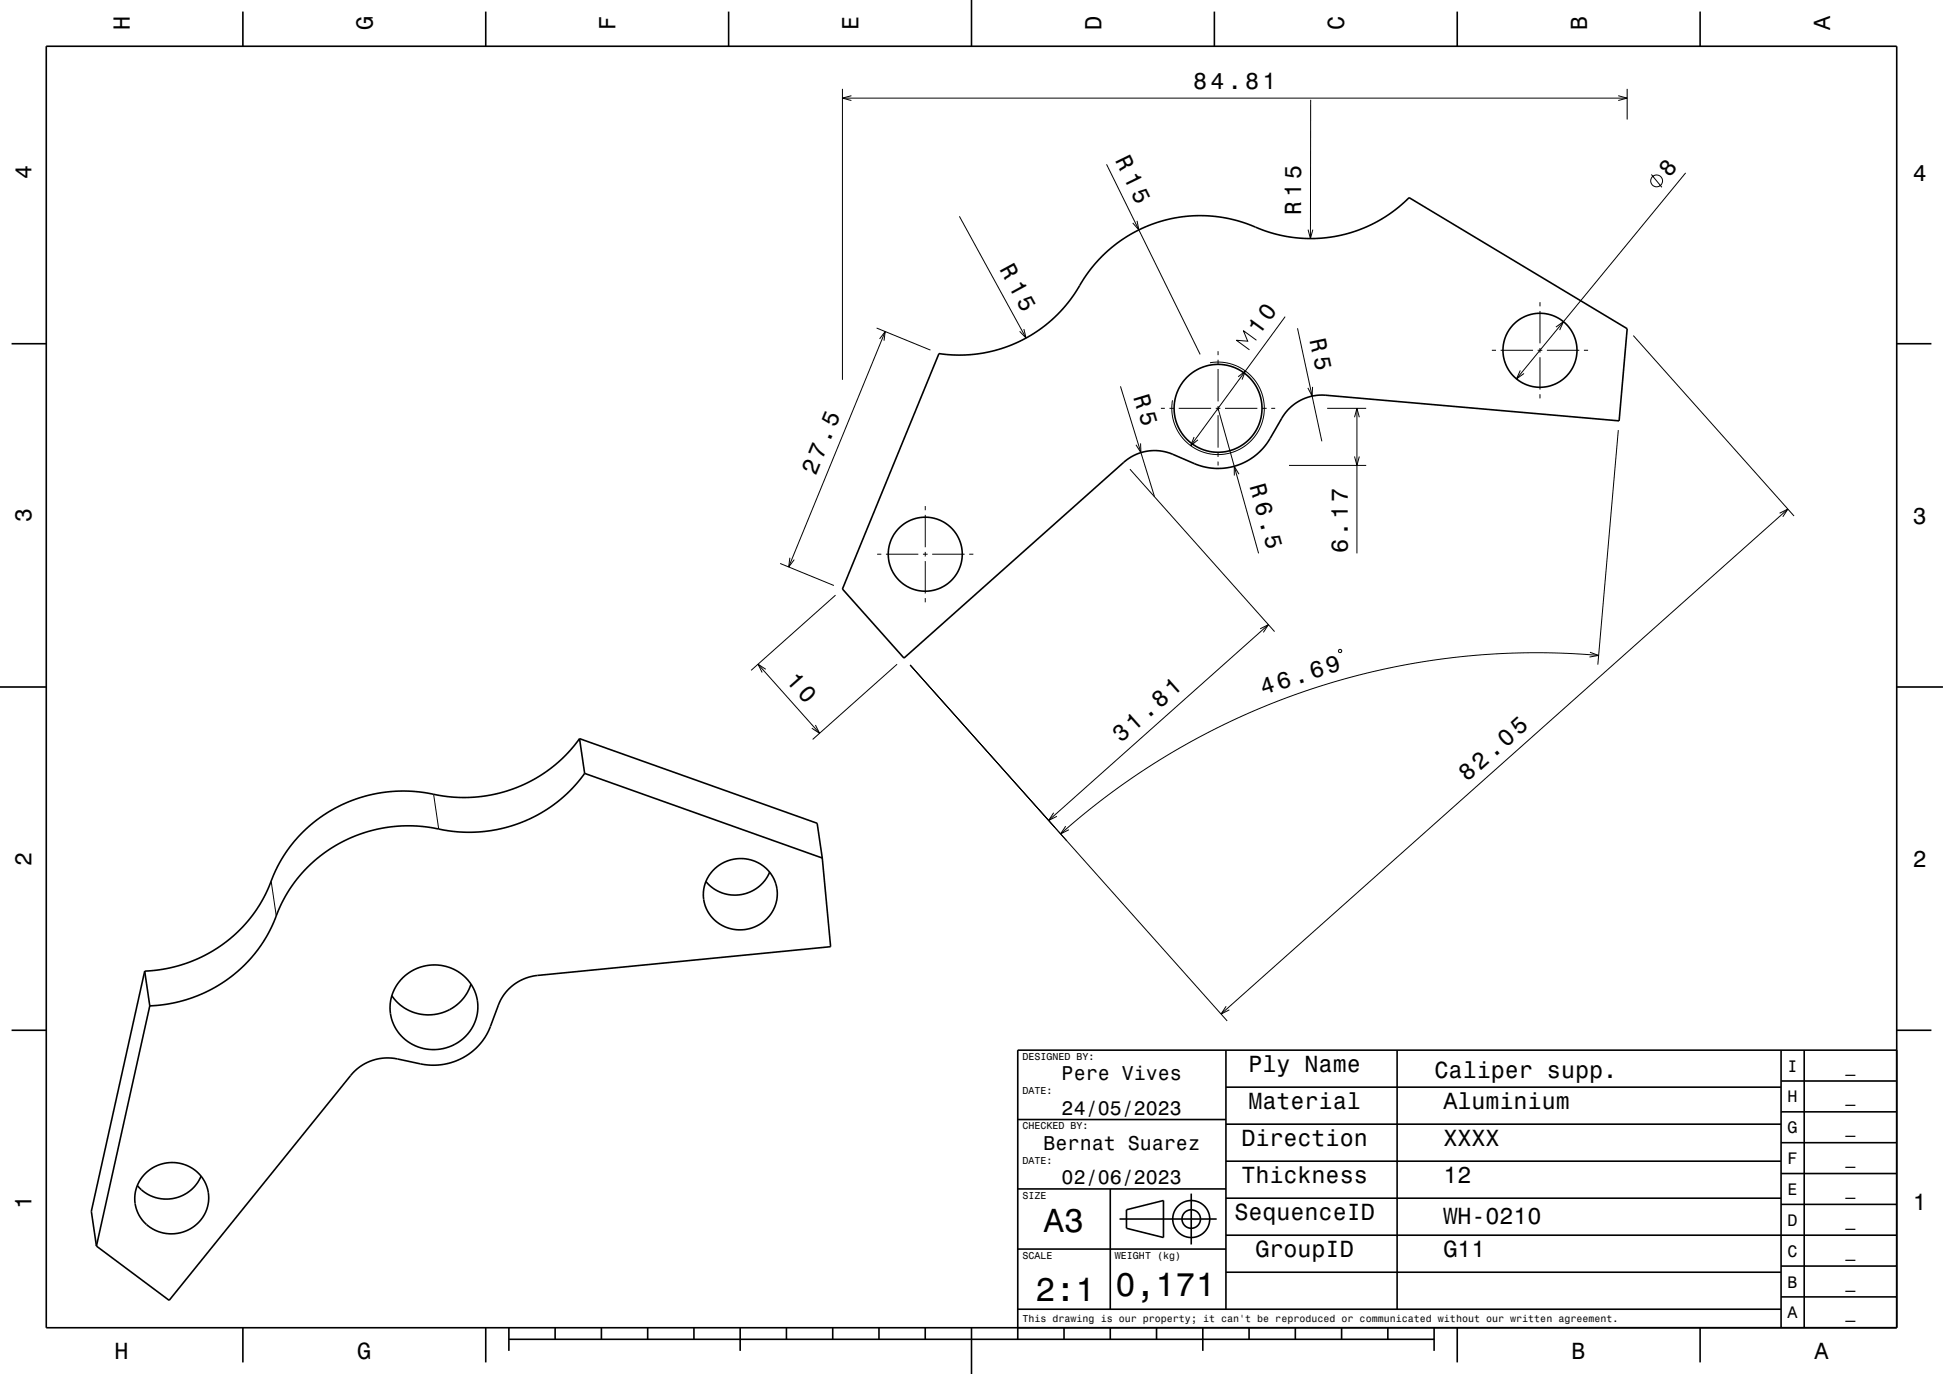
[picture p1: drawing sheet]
<svg xmlns="http://www.w3.org/2000/svg" width="420mm" height="297mm" viewBox="0 0 420 297" stroke-linecap="round" stroke-linejoin="round" font-family="sans-serif">
<g fill="none" stroke="#000" stroke-width=".22">
<path d="M182.1 19.2v62.9M351.7 19.2v6.6M182.1 21.2h169.6M184 20.7l-1.9 .5 1.9 .5M239.2 35.5l20.2 41.1M283.3 21.6v30M349.8 20.7l1.9 .5-1.9 .5M357 37.7l2.2 2.8M364.4 37.4l-36.6 44.5M207.4 46.8l14.4 26.3M245.8 47.7l.4 2-1.3-1.5M282.8 49.6l.5 2 .5-2"/>
<path d="M189.5 70.9l11.6 4.8M190.1 73.3l1.2-1.6-.2 1.9M191.3 71.7l-20.8 50.9M221.3 71.1l.5 2-1.4-1.5M261.6 78.4a10 10 0 0 1 11.7 9.3 10 10 0 0 1-10.6 10.5 10 10 0 0 1-9.3-11.7M263.3 75.9v.9M263.3 77.8v1M263.3 79.8v7M271.6 73.5l-2.8-2 .9 2.3-2.4-.3 2.8 2.1M277.8 68.5l-20.4 27.8M280.5 71l5.2 24.4M322.5 75.7h.9"/>
<path d="M324.4 75.7h7M332.4 75.7h1M332.9 65.3v.9M332.9 67.2v7M332.9 75.2v1M332.9 77.2v7M334.4 75.7h7M336.3 70.7l1.7-1.2-.9 1.9M342.4 75.7h.9M353.1 72.5l34.7 39M242.2 83.5l7.4 23.9M246.5 95.8l.1 2-1-1.7"/>
<path d="M250.9 88.3h.9M252.8 88.3h1M254.8 88.3h7M258.1 94.5l-.7 1.8 1.5-1.2M262.8 88.3h1M263.3 87.8v1M263.3 89.8v7M263.3 97.8v1M263.3 99.8v.8M263.3 88.3l8.8 31.3M264.8 88.3h7M267.6 81.4l1.6-1.2-.7 1.9"/>
<path d="M272.8 88.3h1M274.8 88.3h.8M283.7 83.6l-.1 2-.9-1.8M286.9 88.3h8.4M292.8 90.2l.5-1.9 .5 1.9M292.8 98.7l.5 1.9 .5-1.9M293.3 88.3v31.3M328.6 80.1l-.8 1.8 1.6-1.2M332.9 85.2v.9M349.8 93l-4.4 50.7M189.6 119.8h.9M191.5 119.8h7"/>
<path d="M199.5 119.8h1M200 109.4v.9M200 111.3v7M200 119.3v1M201.5 119.8h7M209.5 119.8h.9M244.2 101.4l31.3 35.1M267.8 102.5l-1-1.7v2M278.6 100.6h16.7M384.7 110.9l1.8-.9-1.1 1.7M386.5 110l-122.6 109.2M168.6 121.8l11.7 4.8"/>
<path d="M170.7 120.6l-.2 2 1.2-1.6M180.6 128.6l-18.2 16.3M200 121.3v7M200 129.3v.9M272.4 135.9l1.8-.9-1.1 1.7M274.2 135l-47.5 42.4M163.9 143.6l13.3 14.9M165.5 144.7l-1.6-1.1 .9 1.8M176.3 156.7l.9 1.8-1.7-1.1M193.9 143.6l-18.2 16.2M196.7 143.7l68.6 77M289.5 140.4l.5 .1-.1 .5-.5-.1z"/>
<path d="M343.7 141l1.9 .7-2 .3M345.6 141.7l-8.5-.5-8-.1-7.5 .3-7.5 .7-7.9 1.2-7.4 1.4-7.7 1.9-7.7 2.4-7 2.5-7.6 3.2-7 3.3-6.8 3.7-6.5 3.9-6.8 4.7-6.5 5-5.9 5M93.7 171.7l1.1 7.5M227.8 175.7l-1.1 1.7 1.8-.9M230.4 178.6l-1.1 1.7 1.7-.9M58.6 190.5l1.1 7.5M265 217.5l-1.1 1.7 1.8-.9"/>
<circle cx="358.1" cy="39.1" r="1.28"/>
</g>
<g fill="none" stroke="#000" stroke-width=".35">
<path d="M10 10h400v277h-400zM52.5 2.5v7.5M105 2.5v7.5M157.5 2.5v7.5M210 0v10M262.5 2.5v7.5M315 2.5v7.5M367.5 2.5v7.5M2.5 74.3h7.5M203 76.4l2.5 .3h2.7l2.7-.2 2.5-.4 4.8-1.4 2.3-1 2.4-1.3 3.3-2.3 3.3-3 2.3-2.9 4-6.1 1.6-1.9 2-1.9 2.5-2 2.5-1.7 2.5-1.2 3-1.2 3.1-.9 2.7-.5 3.3-.2 3.2 .1 2.7 .4 2.7 .6 6.1 2.3 3.6 1 4.5 .5 4.5-.1 4.9-.9 2.4-.7 2.5-1.1 4.3-2.5 2-1.5 2.2-2 47.1 28.3-1.7 20-63.6-5.6a10 10 0 0 0-9.3 5l-2.9 4.9-1.5 2-2.6 2-2.7 1.3-3.1 .6-3-.1-2.4-.6-5.4-2.3a10 10 0 0 0-10.6 1.7l-47.5 42.4-13.3-15zM410 74.3h7.5M0 148.5h10"/>
<path d="M125.3 159.7l-1.8 2.2-1.5 1.6-1.8 1.7-2.2 1.7-4.3 2.5-2.8 1.1-2.1 .7-4.4 .9-4.5 .3-3.2-.2-7.2-1.1-2.5-.1-2.7 .1-3.2 .5-2.9 .7-2.8 1-3 1.4-2.3 1.4-2.6 1.9-2.5 2.4-2 2.2-1.5 2.2-1.3 2.1-2.6 6-1.9 3.4-2.7 3.5-2.8 2.7-2 1.6-2.2 1.5-2.2 1.2-2.5 1.1-4.8 1.4-2.7 .4-2.5 .2M125.3 159.7l51.3 18.3 1.1 7.5M125.3 159.7l1.1 7.5M410 148.5h10M126.4 167.2l-3.1 3.7-3.8 3.2-2.3 1.5-2.2 1.2-2.5 1.1-2.4 .8-4.6 .9-4.5 .3-3.2-.2-7.2-1.1-2.7-.1-2.5 .1-3 .5-3.1 .7-2.8 1-3 1.4-2.7 1.7-2.2 1.6-2.2 2-2.1 2.4-1.7 2.4-1.4 2.3-2.5 5.8-1.8 3.2-2.6 3.5-3 2.9-2 1.6-2.2 1.5-2.4 1.3-2.3 1-4.8 1.4-2.7 .4-2.5 .2M126.4 167.2l51.3 18.3M154.3 188a7.9 7.9 0 0 1 9.5-1.5 7.9 7.9 0 0 1 3.9 8.9 8 8 0 0 1-8.7 5.5 8 8 0 0 1-7-7.6 7.6 7.6 0 0 1 2.3-5.3zM166.4 188.5a8.2 8.2 0 0 1-13.8 2M177.7 185.5l1.8 19.1-63.3 6.2a10.1 10.1 0 0 0-8.5 6.5l-1.9 5.1-1.2 2.2-1.9 2.2-2.6 1.8-3.1 1.2-3.2 .5-2.5-.2-5.3-1.2a10.3 10.3 0 0 0-10.2 3.5l-39.2 48.7-15.8-11.8M31.3 209.9l1.1 7.5M31.3 209.9l-11.6 51.9 1.1 7.5M32.4 217.4l-11.6 51.9"/>
<path d="M87 211.5a9.4 9.4 0 0 1 10.7-2.2 9.4 9.4 0 0 1 5.5 9.5 9.5 9.5 0 0 1-9.4 8.1 9.5 9.5 0 0 1-9.4-8.1 9 9 0 0 1 2.6-7.3zM101.8 212.7a9.7 9.7 0 0 1-7.8 6.6 9.7 9.7 0 0 1-9.3-4.1M2.5 222.7h7.5M265 235h120M265 227v56M302 227v56M385 233.7h25M385 227v60M390 227v60M410 222.7h7.5M410 227h-190v62.5M31.5 253.6a7.9 7.9 0 0 1 9.5-1.4 7.9 7.9 0 0 1 3.8 8.9 8 8 0 0 1-8.7 5.6 8 8 0 0 1-7-7.6 7.7 7.7 0 0 1 2.4-5.5z"/>
<path d="M43.5 254.2a8.2 8.2 0 0 1-13.8 2.1M220 257h45M220 242h45M240 257v26M257.5 258v11M265 259h120M265 251h120M265 243h120M385 253.7h25M385 247h25M385 240.3h25M220 270h45"/>
<path d="M242 263.5h21M243.5 261.5l8-2v8l-8-2zM265 275h120M265 267h145M385 273.7h25M385 260.3h25M52.5 287v7.5M105 287v7.5M110 289.5h200M110 287v5M120 287v2.5M130 287v2.5"/>
<path d="M140 287v2.5M150 287v2.5M160 287v5M170 287v2.5M180 287v2.5M190 287v2.5M200 287v2.5M210 287v10M220 283h165M230 287v2.5M240 287v2.5M250 287v2.5"/>
<path d="M260 287v5M270 287v2.5M280 287v2.5M290 287v2.5M300 287v2.5M310 287v5M315 287v7.5M367.5 287v7.5M385 280.3h25"/>
<circle cx="332.9" cy="75.7" r="8"/>
<circle cx="263.3" cy="88.3" r="9.5"/>
<circle cx="200" cy="119.8" r="8"/>
<circle cx="257.5" cy="263.5" r="2"/>
<circle cx="257.5" cy="263.5" r="4"/>
</g>
<g font-size="7.2">
<text x="225.7" y="266.3">A3</text>
<text x="223.8" y="281.3">2:1</text>
<text x="241.1" y="280.2">0,171</text>
</g>
<g font-size="5.1">
<text x="241" y="34.6" transform="rotate(64 241 34.6)">R 15</text>
<text x="216" y="58.2" transform="rotate(61 216 58.2)">R 15</text>
<text x="272.2" y="72.7" transform="rotate(-54 272.2 72.7)">10</text>
<text x="283" y="73.4" transform="rotate(78 283 73.4)">R 5</text>
<text x="245" y="85.7" transform="rotate(73 245 85.7)">R 5</text>
<text x="176.4" y="102.9" transform="rotate(-68 176.4 102.9)">27.5</text>
<text x="169.7" y="147.2" transform="rotate(48 169.7 147.2)">10</text>
<text x="242.4" y="160.7" transform="rotate(-42 242.4 160.7)">31.81</text>
<text x="317.2" y="169.1" transform="rotate(-42 317.2 169.1)">82.05</text>
</g>
<g font-size="5">
<text x="28.1" y="6.5" transform="rotate(-90 28.1 6.5)">H</text>
<text x="80.6" y="6.5" transform="rotate(-90 80.6 6.5)">G</text>
<text x="133.1" y="6.5" transform="rotate(-90 133.1 6.5)">F</text>
<text x="185.6" y="6.5" transform="rotate(-90 185.6 6.5)">E</text>
<text x="238.1" y="6.5" transform="rotate(-90 238.1 6.5)">D</text>
<text x="290.6" y="6.5" transform="rotate(-90 290.6 6.5)">C</text>
<text x="343.1" y="6.5" transform="rotate(-90 343.1 6.5)">B</text>
<text x="395.6" y="6.5" transform="rotate(-90 395.6 6.5)">A</text>
<text x="257.9" y="19.2">84.81</text>
<text x="6.8" y="38.7" transform="rotate(-90 6.8 38.7)">4</text>
<text x="360.9" y="38.4" transform="rotate(-51 360.9 38.4)">8</text>
<text x="413.5" y="39">4</text>
<text x="281.3" y="46.6" transform="rotate(-90 281.3 46.6)">R 15</text>
<text x="270.1" y="105.1" transform="rotate(74 270.1 105.1)">R 6.5</text>
<text x="6.8" y="112.9" transform="rotate(-90 6.8 112.9)">3</text>
<text x="413.5" y="113.2">3</text>
<text x="291.3" y="119.6" transform="rotate(-90 291.3 119.6)">6.17</text>
<text x="273" y="150.3" transform="rotate(-18 273 150.3)">46.69</text>
<text x="6.8" y="187.1" transform="rotate(-90 6.8 187.1)">2</text>
<text x="413.5" y="187.4">2</text>
<text x="269.9" y="231.8">Ply Name</text>
<text x="310.1" y="233">Caliper supp.</text>
<text x="269.9" y="239.8">Material</text>
<text x="312" y="239.8">Aluminium</text>
<text x="268.3" y="247.8">Direction</text>
<text x="312" y="247.8">XXXX</text>
<text x="268.3" y="255.8">Thickness</text>
<text x="312" y="255.8">12</text>
<text x="6.8" y="261.3" transform="rotate(-90 6.8 261.3)">1</text>
<text x="266.8" y="263.8">SequenceID</text>
<text x="413.5" y="261.6">1</text>
<text x="312" y="264.5">WH-0210</text>
<text x="271.4" y="271.8">GroupID</text>
<text x="312" y="271.8">G11</text>
<text x="24.7" y="293.8">H</text>
<text x="77.2" y="293.8">G</text>
<text x="339.7" y="293.8">B</text>
<text x="392.2" y="293.8">A</text>
</g>
<g font-size="4.3">
<text x="229.5" y="233.5">Pere Vives</text>
<text x="229.5" y="241">24/05/2023</text>
<text x="225.6" y="248.5">Bernat Suarez</text>
<text x="229.5" y="256">02/06/2023</text>
</g>
<g font-size="3.6">
<text x="386.4" y="231.6">I</text>
<text x="398.9" y="231.6">_</text>
<text x="386.4" y="238.3">H</text>
<text x="398.9" y="238.3">_</text>
<text x="386.4" y="245">G</text>
<text x="398.9" y="245">_</text>
<text x="386.4" y="251.6">F</text>
<text x="398.9" y="251.6">_</text>
<text x="386.4" y="258.3">E</text>
<text x="398.9" y="258.3">_</text>
<text x="386.4" y="265">D</text>
<text x="398.9" y="265">_</text>
<text x="386.4" y="271.6">C</text>
<text x="398.9" y="271.6">_</text>
<text x="386.4" y="278.3">B</text>
<text x="398.9" y="278.3">_</text>
<text x="386.4" y="285">A</text>
<text x="398.9" y="285">_</text>
</g>
<g font-size="2.2">
<text x="221" y="229.1">DESIGNED BY:</text>
<text x="221" y="236.6">DATE:</text>
<text x="221" y="244.1">CHECKED BY:</text>
<text x="221" y="251.6">DATE:</text>
<text x="221" y="259.1">SIZE</text>
<text x="221" y="272.1">SCALE</text>
<text x="241" y="272.1">WEIGHT (kg)</text>
<text x="221" y="285.8">This drawing is our property; it can't be reproduced or communicated without our written agreement.</text>
</g>
</svg>
